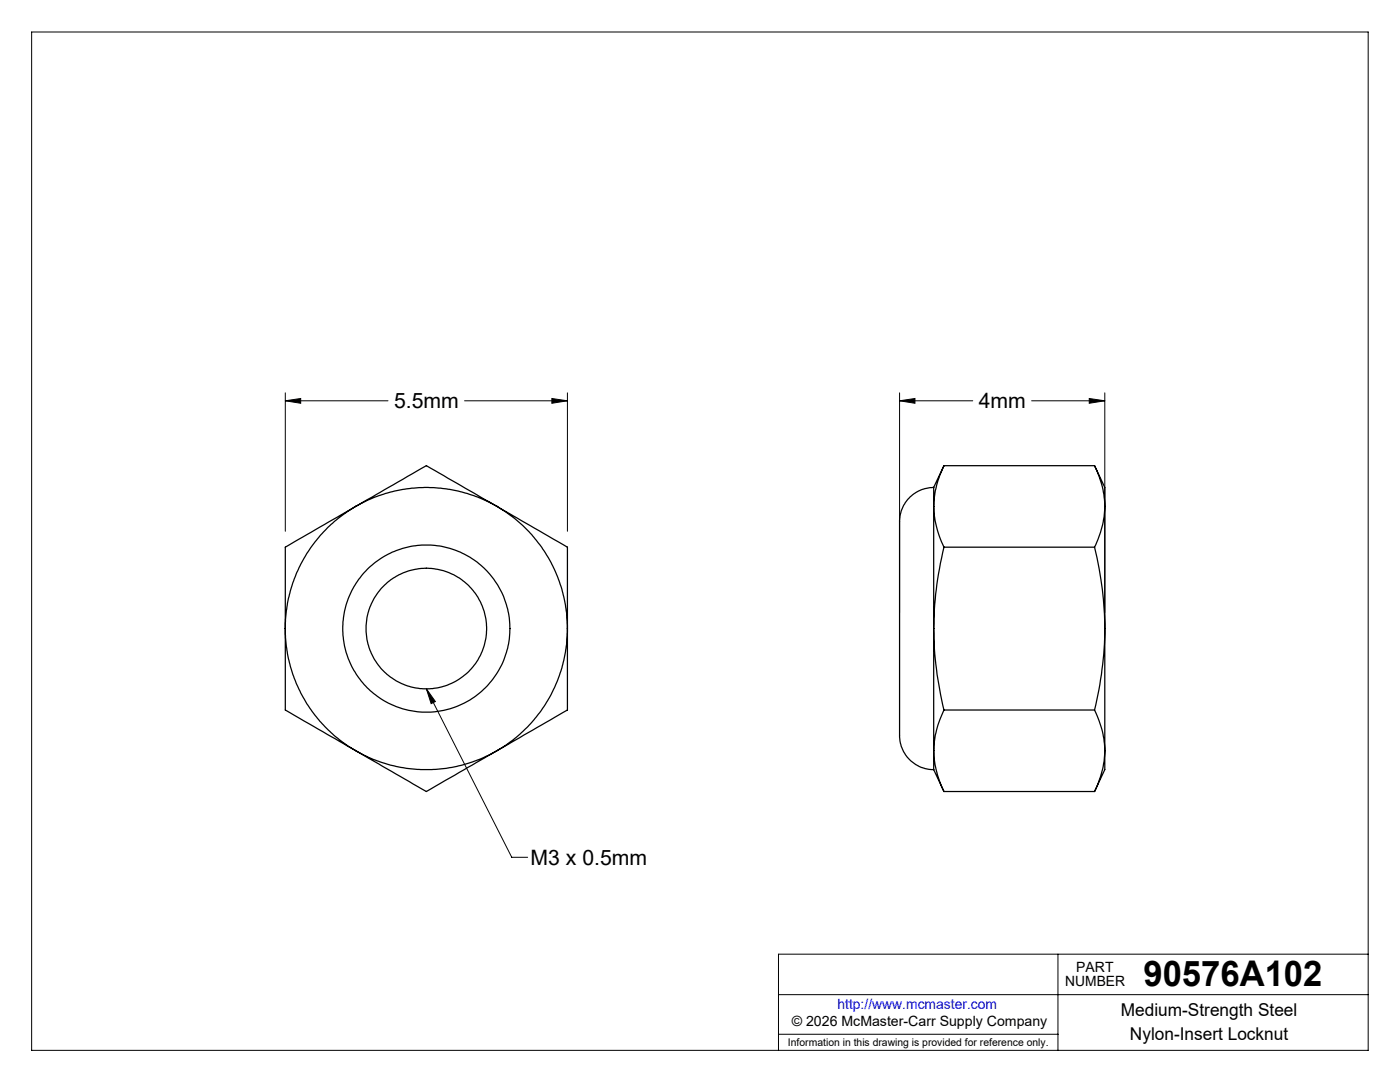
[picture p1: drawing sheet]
<svg xmlns="http://www.w3.org/2000/svg" width="279mm" height="216mm" viewBox="0 0 279 216" stroke-linecap="round" stroke-linejoin="round" font-family="sans-serif">
<g fill="none" stroke="#000" stroke-width=".2">
<path d="M6.3 6.4h266.7v203.2h-266.7zM56.9 80l3.1-.5v1zM56.9 78.4v27.6M56.9 80h20.5M92.7 80h20.5M110.1 79.5l3.1 .5-3.1 .5zM113.2 78.4v27.6M179.5 80l3.1-.5v1zM179.5 80h14.6M179.5 78.4v43.8M205.9 80h14.6M217.4 79.5l3.1 .5-3.1 .5z"/>
<path d="M220.5 78.4v43.8M85.1 137.4l1.8 2.6-.9 .4zM85.1 137.4l17 33.7h3.2M155.4 198.5h117.6M211.1 190.4v19.2M273 190.4h-117.6v19.2M155.4 206.4h55.7"/>
</g>
<g fill="none" stroke="#000" stroke-width=".25">
<path d="M186.3 97.3h-.3a7 7 0 0 0-6.5 8v41.5a6.8 6.8 0 0 0 6.8 6.8M186.3 97.3v3.7M188.4 92.9a19.5 19.5 0 0 0-2.1 8.1M188.4 92.9l-2.1 4.4M188.4 92.9h30M218.4 92.9a18.4 18.4 0 0 1 2.1 8.1M218.4 92.9l2.1 4.4v3.7M71 101l-1.2 .8a28.1 28.1 0 0 0-12.9 23.6M71 101a28.1 28.1 0 0 1 28.2 0M71 101l14.1-8.1 14.1 8.1M71 101l-14.1 8.2v16.2M99.2 101l1.2 .8a28.1 28.1 0 0 1 12.8 23.6"/>
<path d="M99.2 101l14 8.2v16.2M186.3 101a20.1 20.1 0 0 0 2.1 8.2M186.3 101v24.4M188.4 109.2a73.6 73.6 0 0 0-2.1 16.2M188.4 109.2h30M218.4 109.2a68.4 68.4 0 0 1 2.1 16.2M220.5 101a18.5 18.5 0 0 1-2.1 8.2M220.5 101v24.4M56.9 125.4v.8a28.1 28.1 0 0 0 14.1 23.6M56.9 125.4v16.3l14.1 8.1M113.2 125.4a28.2 28.2 0 0 1-14 24.4M113.2 125.4v16.3l-14 8.1"/>
<path d="M186.3 125.4a74.4 74.4 0 0 0 2.1 16.3M186.3 125.4v24.4M220.5 125.4a73.7 73.7 0 0 1-2.1 16.3M220.5 125.4v24.4M71 149.8a28.1 28.1 0 0 0 28.2 0M71 149.8l14.1 8.1 14.1-8.1M186.3 149.8a19.7 19.7 0 0 0 2.1 8.1M186.3 149.8v3.8M186.3 153.6l2.1 4.3M188.4 141.7a19.5 19.5 0 0 0-2.1 8.1M188.4 141.7h30M188.4 157.9h30"/>
<path d="M218.4 141.7a18.4 18.4 0 0 1 2.1 8.1M220.5 149.8a18.5 18.5 0 0 1-2.1 8.1M220.5 149.8v3.8l-2.1 4.3"/>
<circle cx="85.1" cy="125.4" r="12"/>
<circle cx="85.1" cy="125.4" r="16.7"/>
</g>
<path d="M56.9 80l3.1-.5v1zM110.1 79.5l3.1 .5-3.1 .5zM85.1 137.4l1.8 2.6-.9 .4zM217.4 79.5l3.1 .5-3.1 .5zM179.5 80l3.1-.5v1z" fill="#000"/>
<text font-size="7.1" x="228.2" y="196.8">90576A102</text>
<g font-size="4.2">
<text x="78.6" y="81.4">5.5mm</text>
<text x="195.3" y="81.4">4mm</text>
<text x="105.9" y="172.6">M3 x 0.5mm</text>
</g>
<g font-size="3.5">
<text x="223.7" y="202.8">Medium-Strength Steel</text>
<text x="225.5" y="207.5">Nylon-Insert Locknut</text>
</g>
<g font-size="2.8">
<text x="212.6" y="196.8">NUMBER</text>
<text x="214.8" y="194">PART</text>
<text x="158" y="204.8">© 2026 McMaster-Carr Supply Company</text>
</g>
<text font-size="2.8" fill="#00f" x="167.1" y="201.4">http://www.mcmaster.com</text>
<text font-size="2.1" x="157.3" y="208.6">Information in this drawing is provided for reference only.</text>
</svg>
